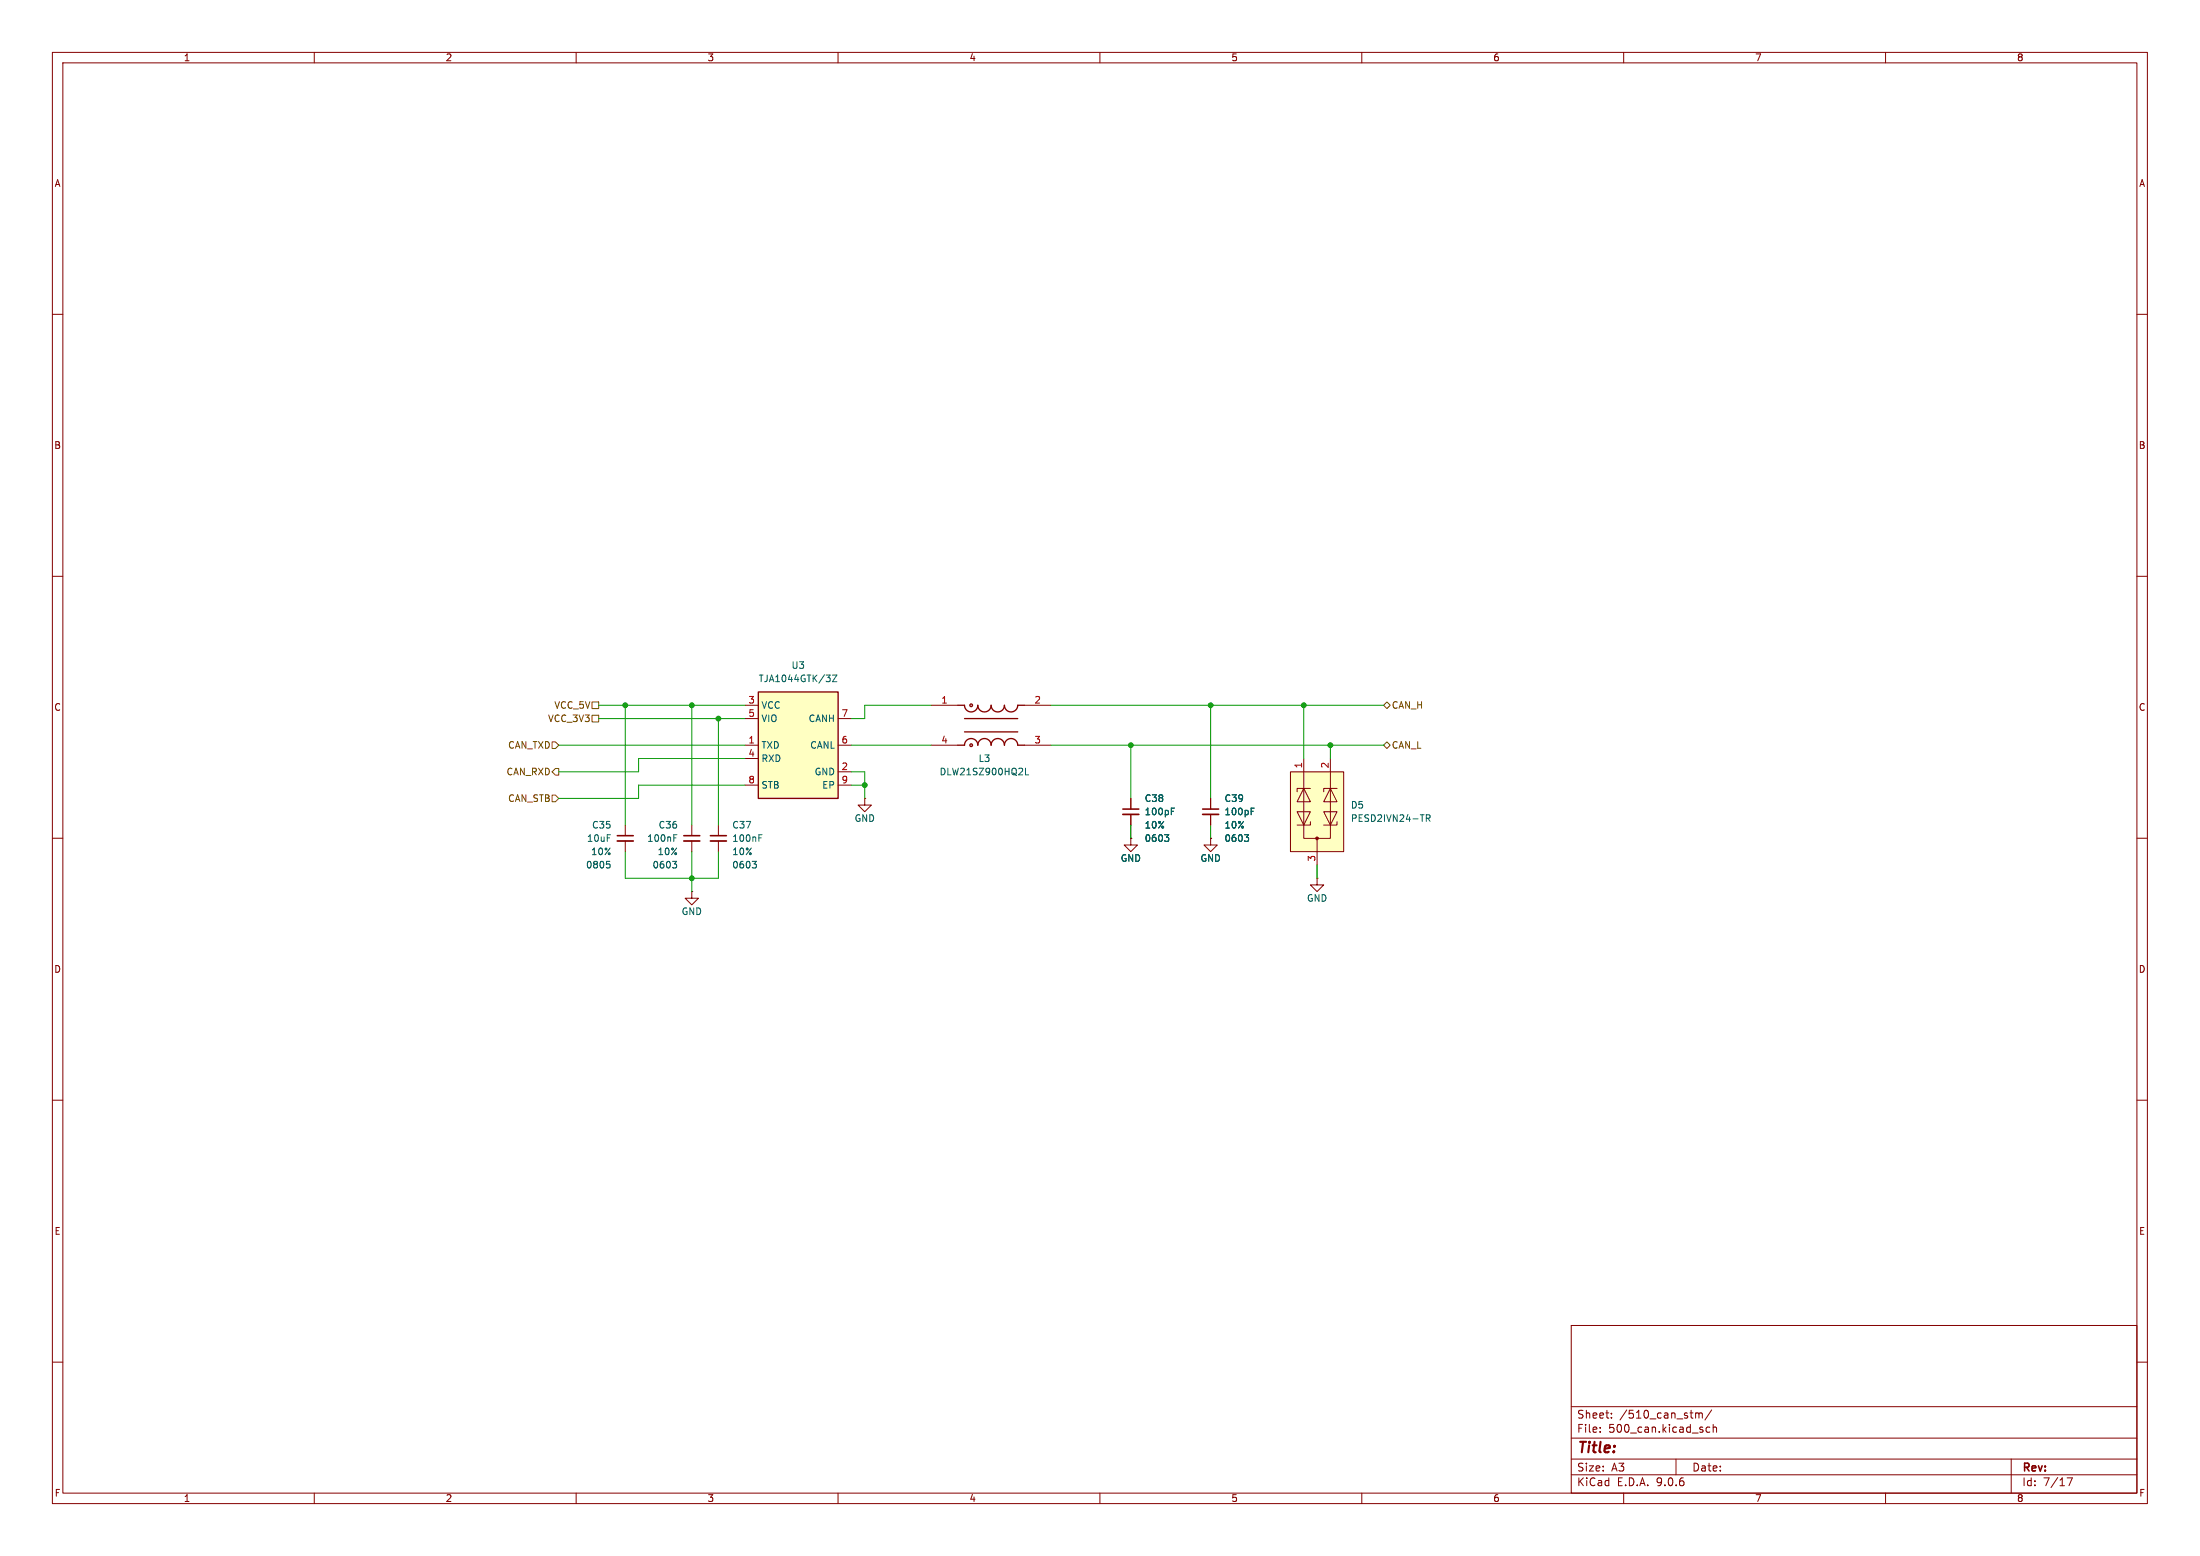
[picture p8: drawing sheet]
<svg xmlns="http://www.w3.org/2000/svg" width="297mm" height="210mm" viewBox="0 0 297 210" stroke-linecap="round" stroke-linejoin="round" font-family="sans-serif">
<g fill="none" stroke="#840000" stroke-width=".14">
<path d="M7.1 7.1h282.8v195.8h-282.8zM8.5 8.5h280v193h-280zM42.4 7.1v1.4M77.8 7.1v1.4M113.1 7.1v1.4M148.5 7.1v1.4M183.8 7.1v1.4M219.2 7.1v1.4M254.6 7.1v1.4M7.1 42.4h1.4M288.5 42.4h1.4M7.1 77.8h1.4"/>
<path d="M288.5 77.8h1.4M7.1 113.1h1.4M97 111.4v1.4M97 113.5v1.4M116.7 107.8v.9h.9l-.9 .9-.9-.9h.9M116.7 107.8h.1M288.5 113.1h1.4M93.4 120.3v.9h-.9l.9 .9 .9-.9h-.9M93.4 120.3h.1M7.1 148.5h1.4M288.5 148.5h1.4M212.1 178.9h76.4v22.6h-76.4z"/>
<path d="M7.1 183.8h1.4M212.1 199h76.4M212.1 196.9h76.4M212.1 194.1h76.4M212.1 189.9h76.4M216 193.2v.1M216 192.7v.1M217.5 191.3v.1M217.5 190.7v.1M226.3 196.9v2.1M228.9 190.7v.7M228.9 190.8l.3-.1 .2 .1"/>
<path d="M229.4 190.8l.1-.1h.3v.7M229.4 190.8v.6M230.8 192.7l-.3-.1-.2 .2 .1 .5h.4M231.1 190.3l-.9 1.4M231.3 192.7l.1-.1 .3 .1v.6M231.3 192.2v1.1M271.5 196.9v4.6M279.1 199.5h.7l-.5 1M288.5 183.8h1.4M42.4 201.5v1.4M77.8 201.5v1.4M113.1 201.5v1.4"/>
<path d="M148.5 201.5v1.4M183.8 201.5v1.4M219.2 201.5v1.4M254.6 201.5v1.4"/>
</g>
<path d="M95.9 112.8h2.2" fill="none" stroke="#840000" stroke-width=".22"/>
<path d="M95.9 113.5h2.2" fill="none" stroke="#840000" stroke-width=".23"/>
<path d="M102.5 113.1h.3M102.5 112.7h.4" fill="none" stroke="#006464" stroke-width=".14"/>
<path d="M101.6 116.3h.5l-.3 .3M101.9 116.6l.2 .2v.2l-.2 .2" fill="none" stroke="#004848" stroke-width=".14"/>
<path d="M174.2 104.2h7.2v10.7h-7.2z" fill="#ffffc2"/>
<g fill="none" stroke="#840000" stroke-width=".14">
<path d="M84.4 111.4v1.4M84.4 113.5v1.4M93.4 111.4v1.4M93.4 113.5v1.4M174.2 104.2h7.2v10.7h-7.2zM175.1 109.6h1.8l-.9 1.8zM176 106.5v6.6h3.6v-6.6M176 106.4l.9 1.8h-1.8zM176 102.4v4M176.9 106.4h-1.8v.5M176.9 110.9v.5h-1.8M177.8 118.5v.9h-.9l.9 .9 .9-.9h-.9"/>
<path d="M177.8 118.5h.1M177.8 113.1v3.6M178.7 109.6h1.8l-.9 1.8zM179.6 106.4l.9 1.8h-1.8zM179.6 102.4v4M180.5 106.4h-1.8v.5M180.5 110.9v.5h-1.8"/>
</g>
<circle cx="177.8" cy="113.1" r=".18" fill="#840000" stroke="#840000" stroke-width=".14"/>
<path d="M91 113.1h.3M91 112.7h.4M192.6 110.4h.4l.1-.1-.1-.2-.4-.1v.9M192.8 110.4l.3 .5" fill="none" stroke="#006464" stroke-width=".14"/>
<path d="M83.3 112.8h2.2M92.3 112.8h2.2" fill="none" stroke="#840000" stroke-width=".22"/>
<path d="M83.3 113.5h2.2M92.3 113.5h2.2" fill="none" stroke="#840000" stroke-width=".23"/>
<path d="M81.9 116.3h.4M82.2 116.6l.2 .2v.2l-.2 .2M90.8 116.3h.5l-.3 .3M91.2 116.6l.1 .2v.2l-.1 .2" fill="none" stroke="#004848" stroke-width=".14"/>
<path d="M102.4 93.4h10.7v14.4h-10.7z" fill="#ffffc2"/>
<path d="M102.4 93.4h10.7v14.4h-10.7z" fill="none" stroke="#800000" stroke-width=".18"/>
<g fill="none" stroke="#840000" stroke-width=".14">
<path d="M100.6 95.2h1.8M100.6 97h1.8M113.1 97h1.8M125.7 95.2h3.6M138.3 95.2h3.6M100.6 100.6h1.8M100.6 102.4h1.8M100.6 106h1.8M113.1 100.6h1.8M113.1 106h1.8M113.1 104.2h1.8M125.7 100.6h3.6"/>
<path d="M138.3 100.6h3.6M152.7 113.1v.9h-.9l.9 .9 .9-.9h-.9M152.7 113.1h.1M152.7 107.8v1.4M152.7 109.9v1.5M163.4 113.1v.9h-.9l.9 .9 .9-.9h-.9M163.4 113.1h.1M163.4 107.8v1.4M163.4 109.9v1.5"/>
</g>
<path d="M112.4 91.1h.6l-.6 .9h.6M138.4 103.7v.9h.5M158.1 109.5h.3M158.1 109.1h.5M168.9 109.5h.3M168.9 109.1h.4" fill="none" stroke="#006464" stroke-width=".14"/>
<path d="M151.6 109.2h2.1M162.4 109.2h2.1" fill="none" stroke="#840000" stroke-width=".22"/>
<path d="M151.6 109.9h2.1M162.4 109.9h2.1" fill="none" stroke="#840000" stroke-width=".23"/>
<path d="M157.2 112.7h.6l-.3 .3M157.6 113l.2 .2v.2l-.2 .2M168 112.7h.6l-.3 .3M168.4 113l.2 .2v.2l-.2 .2" fill="none" stroke="#004848" stroke-width=".14"/>
<g fill="none" stroke="#840000" stroke-width=".18">
<path d="M129.3 95.2h.9a.9 .9 0 0 0 .9 .9 .9 .9 0 0 0 .9-.9 .9 .9 0 0 0 .9 .9 .9 .9 0 0 0 .9-.9 .9 .9 0 0 0 .9 .9 .9 .9 0 0 0 .9-.9 .9 .9 0 0 0 .9 .9 .9 .9 0 0 0 .9-.9h.9M130.2 97h7.2M130.2 98.8h7.2M129.3 100.6h.9a.9 .9 0 0 1 .9-.9 .9 .9 0 0 1 .9 .9 .9 .9 0 0 1 .9-.9 .9 .9 0 0 1 .9 .9 .9 .9 0 0 1 .9-.9 .9 .9 0 0 1 .9 .9 .9 .9 0 0 1 .9-.9 .9 .9 0 0 1 .9 .9h.9"/>
<circle cx="131.1" cy="95.2" r=".18"/>
<circle cx="131.1" cy="100.6" r=".18"/>
</g>
<path d="M79.9 96.5h.9v.9h-.9zM79.9 94.7h.9v.9h-.9zM186.8 95.2l.4-.5 .5 .5-.5 .4zM74.5 107.3h.5l.4 .5-.4 .4h-.5zM74.5 100.1h.5l.4 .5-.4 .4h-.5zM75 103.7h.4v.9h-.4l-.5-.4zM186.8 100.6l.4-.5 .5 .5-.5 .4z" fill="none" stroke="#725600" stroke-width=".14"/>
<g fill="none" stroke="#009600" stroke-width=".14">
<path d="M80.8 95.2h19.8M80.8 97h19.8M84.4 95.2v16.2M93.4 95.2v16.2M97 97v14.4M125.7 95.2h-9v1.8h-1.8M141.9 95.2h44.9M163.4 95.2v12.6M176 95.2v7.2M75.4 100.6h25.2M84.4 114.9v3.6h12.6v-3.6M93.4 114.9v5.4"/>
<path d="M100.6 102.4h-14.4v1.8h-10.8M100.6 106h-14.4v1.8h-10.8M114.9 100.6h10.8M114.9 104.2h1.8v3.6M114.9 106h1.8M141.9 100.6h44.9M152.7 100.6v7.2M163.4 111.4v1.7M179.6 100.6v1.8"/>
</g>
<path d="M152.7 111.4v1.7M177.8 116.7v1.8" fill="none" stroke="#009600" stroke-width=".18"/>
<g fill="#009600" stroke="#009600" stroke-width=".14">
<circle cx="152.7" cy="100.6" r=".32"/>
<circle cx="163.4" cy="95.2" r=".32"/>
<circle cx="116.7" cy="106" r=".32"/>
<circle cx="179.6" cy="100.6" r=".32"/>
<circle cx="176" cy="95.2" r=".32"/>
<circle cx="84.4" cy="95.2" r=".32"/>
<circle cx="97" cy="97" r=".32"/>
<circle cx="93.4" cy="95.2" r=".32"/>
<circle cx="93.4" cy="118.5" r=".32"/>
</g>
<text font-size="2" fill="#840000" x="212.8" y="196.5">Title:</text>
<g font-size="1.5" fill="#840000">
<text x="212.8" y="191.6">Sheet:</text>
<text x="218.6" y="191.6">/510_can_stm/</text>
<text x="212.8" y="193.5">File:</text>
<text x="217.1" y="193.5">500_can.kicad_sch</text>
<text x="212.8" y="200.7">KiCad</text>
<text x="212.8" y="198.7">Size:</text>
<text x="217.5" y="198.7">A3</text>
<text x="218.3" y="200.7">E.D.A.</text>
<text x="223.7" y="200.7">9.0.6</text>
<text x="228.4" y="198.7">Date:</text>
<text x="272.9" y="198.9">Rev:</text>
<text x="272.9" y="200.7">Id:</text>
<text x="275.8" y="200.7">7/17</text>
</g>
<g font-size="1.3" fill="#840000">
<text x="24.7" y="8.4">1</text>
<text x="60.1" y="8.4">2</text>
<text x="95.5" y="8.4">3</text>
<text x="130.8" y="8.4">4</text>
<text x="166.2" y="8.4">5</text>
<text x="201.5" y="8.4">6</text>
<text x="236.9" y="8.4">7</text>
<text x="272.2" y="8.4">8</text>
<text x="7.3" y="25.4">A</text>
<text x="288.7" y="25.4">A</text>
<text x="7.2" y="60.7">B</text>
<text x="288.7" y="60.7">B</text>
<text x="7.2" y="96.1">C</text>
<text x="288.7" y="96.1">C</text>
<text x="7.2" y="131.4">D</text>
<text x="288.7" y="131.4">D</text>
<text x="7.3" y="166.8">E</text>
<text x="288.7" y="166.8">E</text>
<text x="7.3" y="202.1">F</text>
<text x="24.7" y="202.9">1</text>
<text x="60.1" y="202.9">2</text>
<text x="95.5" y="202.9">3</text>
<text x="130.8" y="202.9">4</text>
<text x="166.2" y="202.9">5</text>
<text x="201.5" y="202.9">6</text>
<text x="236.9" y="202.9">7</text>
<text x="272.2" y="202.9">8</text>
<text x="288.7" y="202.1">F</text>
</g>
<g font-size="1.3" fill="#725600">
<text x="74.8" y="95.8">VCC_5V</text>
<text x="187.8" y="95.8">CAN_H</text>
<text x="68.5" y="101.2">CAN_TXD</text>
<text x="73.9" y="97.6">VCC_3V3</text>
<text x="187.8" y="101.2">CAN_L</text>
<text x="68.3" y="104.8">CAN_RXD</text>
<text x="68.5" y="108.4">CAN_STB</text>
</g>
<g font-size="1.3" fill="#a90000">
<text x="101" y="95">3</text>
<text x="127" y="95">1</text>
<text x="139.6" y="95">2</text>
<text x="101" y="96.8">5</text>
<text x="101" y="100.4">1</text>
<text x="113.5" y="96.8">7</text>
<text x="113.5" y="100.4">6</text>
<text x="127" y="100.4">4</text>
<text x="139.6" y="100.4">3</text>
<text x="101" y="102.2">4</text>
<text x="101" y="105.8">8</text>
<text x="113.5" y="104">2</text>
<text x="113.5" y="105.8">9</text>
<text x="175.8" y="103.8" transform="rotate(-90 175.8 103.8)">1</text>
<text x="179.4" y="103.8" transform="rotate(-90 179.4 103.8)">2</text>
<text x="177.6" y="116.3" transform="rotate(-90 177.6 116.3)">3</text>
</g>
<g font-size="1.3" fill="#006464">
<text x="102.3" y="92.2">TJA1044GTK/3Z</text>
<text x="102.7" y="95.8">VCC</text>
<text x="106.8" y="90.4">U3</text>
<text x="102.7" y="97.6">VIO</text>
<text x="102.7" y="101.2">TXD</text>
<text x="109.1" y="97.6">CANH</text>
<text x="109.3" y="101.2">CANL</text>
<text x="102.7" y="103">RXD</text>
<text x="102.7" y="106.6">STB</text>
<text x="109.9" y="104.8">GND</text>
<text x="110.9" y="106.6">EP</text>
<text x="126.8" y="104.8">DLW21SZ900HQ2L</text>
<text x="132" y="103">L3</text>
<text x="79.2" y="113.8">10uF</text>
<text x="79.9" y="112">C35</text>
<text x="87.3" y="113.8">100nF</text>
<text x="88.8" y="112">C36</text>
<text x="98.8" y="113.8">100nF</text>
<text x="98.8" y="112">C37</text>
<text x="115.3" y="111.1">GND</text>
<text x="154.5" y="110.2">100pF</text>
<text x="154.5" y="108.4">C38</text>
<text x="165.2" y="110.2">100pF</text>
<text x="165.2" y="108.4">C39</text>
<text x="182.3" y="109.3">D5</text>
<text x="182.3" y="111.1">PESD2IVN24-TR</text>
<text x="151.2" y="116.5">GND</text>
<text x="162" y="116.5">GND</text>
<text x="92" y="123.6">GND</text>
<text x="176.4" y="121.8">GND</text>
</g>
<g font-size="1.3" fill="#004848">
<text x="154.5" y="112">10%</text>
<text x="154.5" y="113.8">0603</text>
<text x="165.2" y="112">10%</text>
<text x="165.2" y="113.8">0603</text>
<text x="79" y="117.4">0805</text>
<text x="79.7" y="115.6">10%</text>
<text x="88" y="117.4">0603</text>
<text x="88.7" y="115.6">10%</text>
<text x="98.8" y="115.6">10%</text>
<text x="98.8" y="117.4">0603</text>
</g>
</svg>
